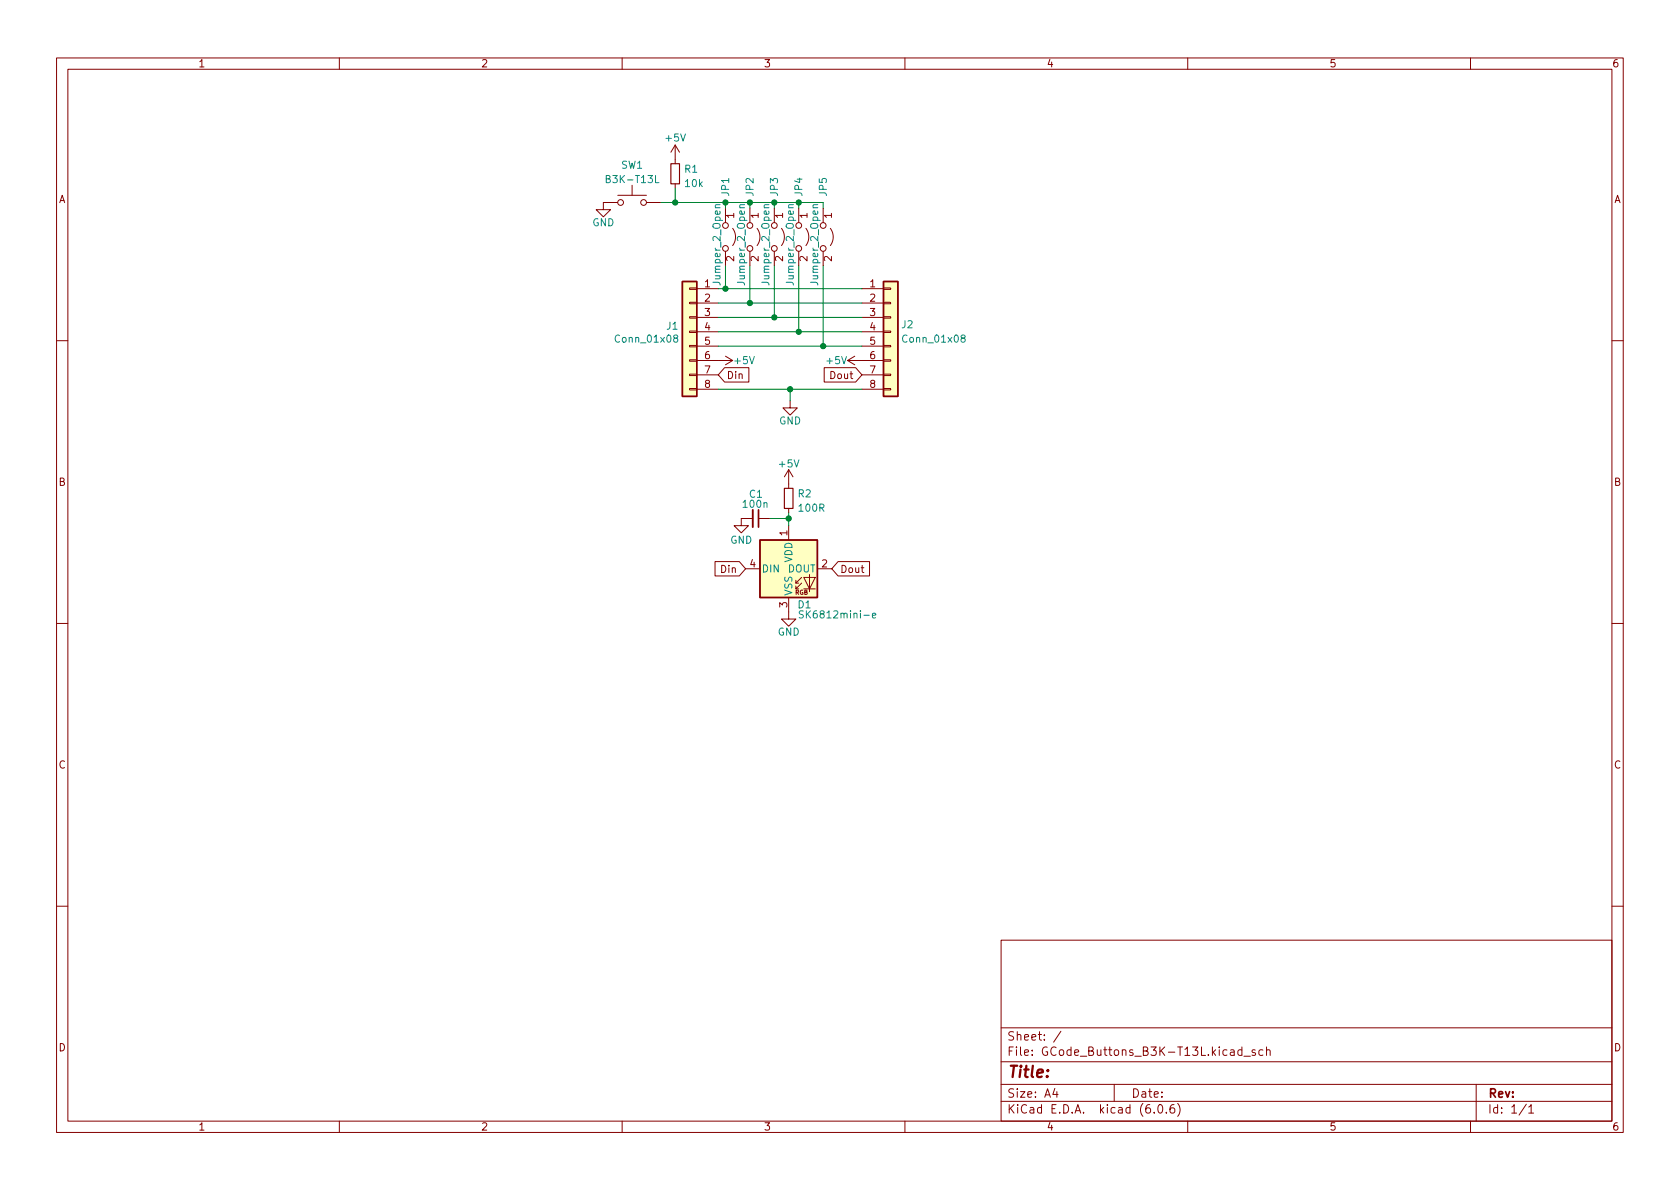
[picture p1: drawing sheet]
<svg xmlns="http://www.w3.org/2000/svg" width="297mm" height="210mm" viewBox="0 0 297 210" stroke-linecap="round" stroke-linejoin="round" font-family="sans-serif">
<g fill="none" stroke="#840000" stroke-width=".18">
<path d="M10 10.2h277v190.1h-277zM12 12.2h273v186.1h-273zM60 10.2v2M110 10.2v2M160 10.2v2M210 10.2v2M260 10.2v2M109.2 35.8h-2.5v1.3h1.2l-1.2 1.2-1.3-1.2h1.3M109.2 34.5h5.1M111.8 32.8v1.7M114.3 35.8h2.5M119.4 25.6l.7 1.3"/>
<path d="M119.4 25.6v3.4M119.4 32.5v.8M119.4 25.6l-.8 1.3M121.9 58.5h1.3v.3h-1.3zM121.9 56h1.3v.3h-1.3zM121.9 53.5h1.3v.2h-1.3zM121.9 50.9h1.3v.3h-1.3zM123.2 51h3.8M123.2 53.6h3.8M123.2 56.1h3.8M123.2 58.7h3.8M129.5 40.4a2.54 2.54 0 0 1 0 3"/>
<path d="M133.9 40.4a2.54 2.54 0 0 1 0 3M138.2 40.4a2.54 2.54 0 0 1 0 3M142.5 40.4a2.54 2.54 0 0 1 0 3M146.8 40.4a2.54 2.54 0 0 1 0 3M152.4 51h3.8M152.4 53.6h3.8M152.4 56.1h3.8M152.4 58.7h3.8M156.2 58.5h1.3v.3h-1.3zM156.2 56h1.3v.3h-1.3zM156.2 53.5h1.3v.2h-1.3zM156.2 50.9h1.3v.3h-1.3z"/>
<path d="M10 60.2h2M121.9 68.7h1.3v.3h-1.3zM121.9 66.2h1.3v.2h-1.3zM121.9 63.6h1.3v.3h-1.3zM121.9 61.1h1.3v.2h-1.3zM123.2 61.2h3.8M123.2 63.7h6.3M123.2 66.3h3.8M123.2 68.8h3.8M128.1 65h4.3v2.6h-4.3l-1.1-1.3zM128.3 63l1.2 .7M129.5 63.7l-1.2 .8"/>
<path d="M139.7 70.9v1.2h1.3l-1.3 1.3-1.3-1.3h1.3M145.7 65h5.6l1.1 1.3-1.1 1.3h-5.6zM149.9 63.7h6.3M149.9 63.7l1.2 .8M151.1 63l-1.2 .7M152.4 61.2h3.8M152.4 66.3h3.8M152.4 68.8h3.8M156.2 68.7h1.3v.3h-1.3zM156.2 66.2h1.3v.2h-1.3zM156.2 63.6h1.3v.3h-1.3zM156.2 61.1h1.3v.2h-1.3z"/>
<path d="M285 60.2h2M126.4 99.3h4.3l1.1 1.3-1.1 1.2h-4.3zM133.1 91.7h-2v1.3h-1.3l1.3 1.2 1.2-1.2h-1.2M134.1 91.7h2M139.4 83.1l-.7 1.2M139.4 83.1v3.3M139.4 89.9v.8M139.4 93v2.5M139.4 83.1l.8 1.2M148.2 99.3h5.5v2.5h-5.5l-1.1-1.2zM10 110.2h2M131.8 100.6h2.6"/>
<path d="M139.4 105.7v3.8h1.3l-1.3 1.2-1.2-1.2h1.2M140.7 103.1h.5M141.7 103.1l-1 1v-.5M141.7 102.1l-1 1v-.5M142.1 102.1h2l-1 2zM142.1 104.1h2M143.1 101.6v3M144.5 100.6h2.6M285 110.2h2M10 160.2h2M177 166.3h108v32h-108zM285 160.2h2"/>
<path d="M60 198.3v2M110 198.3v2M160 198.3v2M177 194.8h108M177 191.8h108M177 187.8h108M177 181.8h108M186.5 192.5l-.4 1h1M186.9 193v1M187.6 182.4l-1.3 1.9M197 191.8v3M204.1 196.7v.1"/>
<path d="M204.9 195.4l.2-.1a.81 .81 0 0 1 .6 .7 .81 .81 0 0 1-.3 .8h-.2a.81 .81 0 0 1-.6-.6 .81 .81 0 0 1 .3-.8zM206.2 196.7v.1M207.6 195.3a.59 .59 0 0 0-.7 .7v.5l.1 .3h.4l.2-.1 .1-.5-.1-.2-.5-.1-.2 .3M208.2 195.1a1.72 1.72 0 0 1 0 2.3M210 198.3v2M219.6 185.7l-.5-.1-.2 .3v.4l.1 .3h.6M219.6 185.1v1.5M219.9 186.8h1.2M221.9 185.7l-.3-.1-.2 .2v.3l.5 .1v.4h-.5M223.3 185.7l-.4-.1-.3 .3v.4l.1 .3h.6M223.9 185.8l.2-.2 .4 .1 .1 .9M223.9 185.1v1.5"/>
<path d="M260 198.3v2M261 191.8v6.5M269.9 195.3l-1.3 1.9M270.3 195.8l.4-.5v1.5M270.3 196.8h.9"/>
<circle cx="109.7" cy="35.8" r=".51"/>
<circle cx="113.8" cy="35.8" r=".51"/>
<circle cx="128.3" cy="39.9" r=".51"/>
<circle cx="132.6" cy="39.9" r=".51"/>
<circle cx="136.9" cy="39.9" r=".51"/>
<circle cx="141.2" cy="39.9" r=".51"/>
<circle cx="145.5" cy="39.9" r=".51"/>
<circle cx="128.3" cy="43.9" r=".51"/>
<circle cx="132.6" cy="43.9" r=".51"/>
<circle cx="136.9" cy="43.9" r=".51"/>
<circle cx="141.2" cy="43.9" r=".51"/>
<circle cx="145.5" cy="43.9" r=".51"/>
</g>
<g fill="#ffffc2" stroke="#ffffc2" stroke-width=".18">
<path d="M120.6 49.8h2.6v20.3h-2.6z"/>
<path d="M156.2 49.8h2.5v20.3h-2.5z"/>
<path d="M134.4 95.5h10.1v10.2h-10.1z"/>
</g>
<path d="M120.6 49.8h2.6v20.3h-2.6zM156.2 49.8h2.5v20.3h-2.5zM134.4 95.5h10.1v10.2h-10.1z" fill="none" stroke="#840000" stroke-width=".25"/>
<path d="M115.9 31v1.3h.6M127.3 36.2l-.8 .1v.3l.1 .1M131.6 36.2l-.7 .1-.1 .3 .1 .1M136 36.2l-.8 .1-.1 .3 .1 .1M140.3 36.2l-.8 .1-.1 .3 .1 .1M144.6 36.2l-.8 .1-.1 .3 .2 .1M119.3 59.8l-.2-.3 .1-.1 .1-.2 .4 .1 .1 .2v.2l-.6 .1-.1 .2v.3l.2 .2h.3l.2-.2v-.4l-.2-.1M170.2 59.8l-.3-.3 .1-.1 .2-.2 .3 .1 .1 .2v.2l-.6 .1-.1 .2v.3l.3 .2h.2l.2-.2v-.4l-.2-.1M142 108.1l-.4-.1-.2 .1v.4l.5 .2 .1 .3-.2 .3-.5-.1M154.3 108.9l.6-.2-.1-.2-.4-.1-.1 .2v.6h.5" fill="none" stroke="#008484" stroke-width=".18"/>
<path d="M118.6 29h1.5v3.5h-1.5zM138.7 86.4h1.5v3.5h-1.5z" fill="none" stroke="#840000" stroke-width=".2"/>
<path d="M133.1 90.2v3" fill="none" stroke="#840000" stroke-width=".33"/>
<path d="M134.1 90.2v3" fill="none" stroke="#840000" stroke-width=".3"/>
<g fill="none" stroke="#008400" stroke-width=".18">
<path d="M116.8 35.8h28.7v1M119.4 33.3v2.5M128.3 35.8v1M132.6 35.8v1M136.9 35.8v1M141.2 35.8v1M127 51h25.4M127 56.1h25.4M127 58.7h25.4M127 53.6h25.4M128.3 47v4M132.6 47v6.6"/>
<path d="M136.9 47v9.1M141.2 47v11.7M145.5 47v14.2M127 61.2h25.4M127 68.8h25.4M139.7 68.8v2.1M136.1 91.7h3.3M139.4 90.7v2.3"/>
</g>
<g fill="#008400" stroke="#008400" stroke-width=".18">
<circle cx="119.4" cy="35.8" r=".46"/>
<circle cx="132.6" cy="53.6" r=".46"/>
<circle cx="128.3" cy="51" r=".46"/>
<circle cx="132.6" cy="35.8" r=".46"/>
<circle cx="136.9" cy="35.8" r=".46"/>
<circle cx="141.2" cy="35.8" r=".46"/>
<circle cx="128.3" cy="35.8" r=".46"/>
<circle cx="139.7" cy="68.8" r=".46"/>
<circle cx="141.2" cy="58.7" r=".46"/>
<circle cx="145.5" cy="61.2" r=".46"/>
<circle cx="136.9" cy="56.1" r=".46"/>
<circle cx="139.4" cy="91.7" r=".46"/>
</g>
<text font-size="2.8" fill="#840000" x="178" y="190.6">Title:</text>
<g font-size="2.1" fill="#840000">
<text x="178" y="184">Sheet: /</text>
<text x="178" y="186.7">File: GCode_Buttons_B3K-T13L.kicad_sch</text>
<text x="178" y="196.9">KiCad E.D.A. kicad (6.0.6)</text>
<text x="178" y="194.1">Size: A4</text>
<text x="200" y="194.1">Date:</text>
<text x="263" y="194.1">Rev:</text>
<text x="263" y="196.9">Id: 1/1</text>
</g>
<g font-size="1.8" fill="#840000">
<text x="35" y="11.9">1</text>
<text x="85" y="11.9">2</text>
<text x="135" y="11.9">3</text>
<text x="185" y="11.9">4</text>
<text x="235" y="11.9">5</text>
<text x="285" y="11.9">6</text>
<text x="10.3" y="35.9">A</text>
<text x="285.3" y="35.9">A</text>
<text x="129.8" y="38.6" transform="rotate(-90 129.8 38.6)">1</text>
<text x="134.1" y="38.6" transform="rotate(-90 134.1 38.6)">1</text>
<text x="138.4" y="38.6" transform="rotate(-90 138.4 38.6)">1</text>
<text x="142.7" y="38.6" transform="rotate(-90 142.7 38.6)">1</text>
<text x="147.1" y="38.6" transform="rotate(-90 147.1 38.6)">1</text>
<text x="129.8" y="46.2" transform="rotate(-90 129.8 46.2)">2</text>
<text x="134.1" y="46.2" transform="rotate(-90 134.1 46.2)">2</text>
<text x="138.4" y="46.2" transform="rotate(-90 138.4 46.2)">2</text>
<text x="142.7" y="46.2" transform="rotate(-90 142.7 46.2)">2</text>
<text x="147.1" y="46.2" transform="rotate(-90 147.1 46.2)">2</text>
<text x="124.6" y="50.8">1</text>
<text x="124.6" y="53.3">2</text>
<text x="153.8" y="50.8">1</text>
<text x="153.8" y="53.3">2</text>
<text x="124.6" y="55.9">3</text>
<text x="124.6" y="58.4">4</text>
<text x="153.8" y="55.9">3</text>
<text x="153.8" y="58.4">4</text>
<text x="124.6" y="61">5</text>
<text x="124.6" y="63.5">6</text>
<text x="153.8" y="61">5</text>
<text x="153.8" y="63.5">6</text>
<text x="124.6" y="66">7</text>
<text x="124.6" y="68.6">8</text>
<text x="128.4" y="67">Din</text>
<text x="146.9" y="67">Dout</text>
<text x="153.8" y="66">7</text>
<text x="153.8" y="68.6">8</text>
<text x="10.3" y="85.9">B</text>
<text x="285.3" y="85.9">B</text>
<text x="139.2" y="94.7" transform="rotate(-90 139.2 94.7)">1</text>
<text x="127.5" y="101.3">Din</text>
<text x="132.6" y="100.3">4</text>
<text x="145.3" y="100.3">2</text>
<text x="148.5" y="101.3">Dout</text>
<text x="139.2" y="107.4" transform="rotate(-90 139.2 107.4)">3</text>
<text x="10.3" y="135.9">C</text>
<text x="285.3" y="135.9">C</text>
<text x="10.3" y="185.9">D</text>
<text x="285.3" y="185.9">D</text>
<text x="35" y="199.9">1</text>
<text x="85" y="199.9">2</text>
<text x="135" y="199.9">3</text>
<text x="185" y="199.9">4</text>
<text x="235" y="199.9">5</text>
<text x="285" y="199.9">6</text>
</g>
<g font-size="1.8" fill="#008484">
<text x="109.8" y="29.8">SW1</text>
<text x="117.8" y="25">+5V</text>
<text x="107.6" y="32.4">B3K-T13L</text>
<text x="121.1" y="30.5">R1</text>
<text x="121.2" y="33.1">10k</text>
<text x="128.9" y="34.6" transform="rotate(-90 128.9 34.6)">JP1</text>
<text x="133.2" y="34.6" transform="rotate(-90 133.2 34.6)">JP2</text>
<text x="137.5" y="34.6" transform="rotate(-90 137.5 34.6)">JP3</text>
<text x="141.9" y="34.6" transform="rotate(-90 141.9 34.6)">JP4</text>
<text x="146.2" y="34.6" transform="rotate(-90 146.2 34.6)">JP5</text>
<text x="104.7" y="40">GND</text>
<text x="127.4" y="50.2" transform="rotate(-90 127.4 50.2)">Jumper_2_Open</text>
<text x="131.7" y="50.2" transform="rotate(-90 131.7 50.2)">Jumper_2_Open</text>
<text x="136" y="50.2" transform="rotate(-90 136 50.2)">Jumper_2_Open</text>
<text x="140.3" y="50.2" transform="rotate(-90 140.3 50.2)">Jumper_2_Open</text>
<text x="144.7" y="50.2" transform="rotate(-90 144.7 50.2)">Jumper_2_Open</text>
<text x="117.9" y="58.3">J1</text>
<text x="159.4" y="58">J2</text>
<text x="109.1" y="60.6">Conn_01x08</text>
<text x="130" y="64.4">+5V</text>
<text x="146.2" y="64.4">+5V</text>
<text x="159.9" y="60.6">Conn_01x08</text>
<text x="137.7" y="75.1">GND</text>
<text x="137.8" y="82.7">+5V</text>
<text x="131.5" y="89.8">100n</text>
<text x="132.5" y="88">C1</text>
<text x="141.1" y="87.9">R2</text>
<text x="141.4" y="90.5">100R</text>
<text x="129.1" y="96.1">GND</text>
<text x="134.6" y="101.2">DIN</text>
<text x="139.3" y="101.2">DOUT</text>
<text x="140.1" y="99.5" transform="rotate(-90 140.1 99.5)">VDD</text>
<text x="140.1" y="105.4" transform="rotate(-90 140.1 105.4)">VSS</text>
<text x="141.1" y="107.6">D1</text>
<text x="137.5" y="112.4">GND</text>
<text x="142.3" y="109.3">SK6812mini-e</text>
</g>
<text font-size="1.1" fill="#840000" x="140.6" y="105.2">RGB</text>
</svg>
